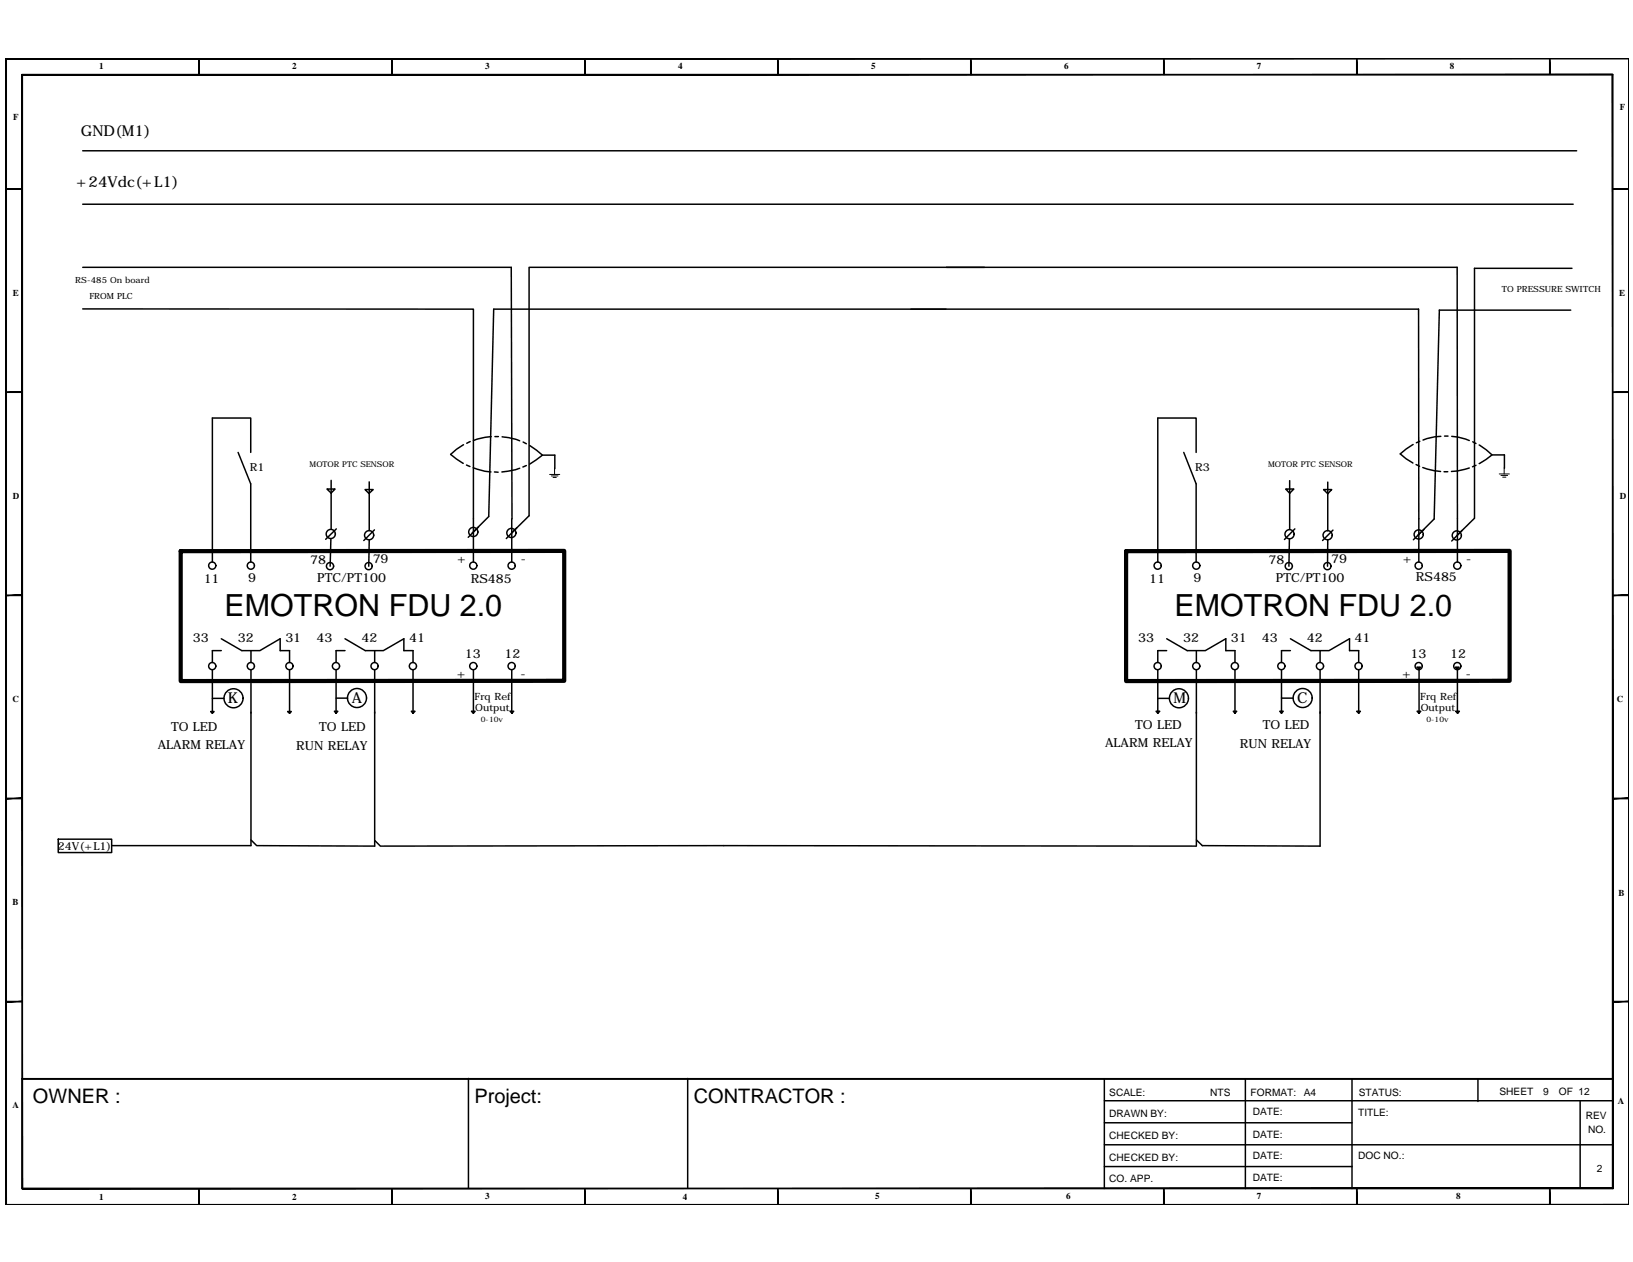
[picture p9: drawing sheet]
<svg xmlns="http://www.w3.org/2000/svg" width="279mm" height="216mm" viewBox="0 0 279 216" stroke-linecap="round" stroke-linejoin="round" font-family="sans-serif">
<!-- layer: FRAME -->
<g fill="#000" stroke="#000" stroke-width=".17">
<path d="M.9 10h277.8zM.9 10.1l277.8-.1z"/>
<path d="M3.7 12.8l.2 190.5v-190.5zM3.7 12.8l.2 190.5h-.2z"/>
<path d="M34 10l.1 2.8v-2.8zM34 10l.1 2.8h-.1z"/>
<path d="M67 10l.1 2.8v-2.8zM67 10l.1 2.8h-.1z"/>
<path d="M100 10l.1 2.8v-2.8zM100 10l.1 2.8h-.1z"/>
<path d="M133 10l.2 2.8v-2.8zM133 10l.2 2.8h-.2z"/>
<path d="M166 10l.2 2.8v-2.8zM166 10l.2 2.8h-.2z"/>
<path d="M199.1 10l.1 2.8v-2.8zM199.1 10l.1 2.8h-.1z"/>
<path d="M232.1 10l.1 2.8v-2.8zM232.1 10l.1 2.8h-.1z"/>
<path d="M265.1 10l.1 2.8v-2.8zM265.1 10l.1 2.8h-.1z"/>
<path d="M3.8 12.8h272.1v-.1zM3.8 12.7h272.1l-272.1 .1z"/>
<path d="M278.7 10v196.1zM278.7 10v196.1z"/>
<path d="M1 32.3v.1l2.8-.1zM1 32.4l2.8-.1v.1z"/>
<path d="M275.9 32.3v.1l2.8-.1zM275.9 32.4l2.8-.1v.1z"/>
<path d="M1 67v.2l2.8-.2zM1 67.2l2.8-.2v.2z"/>
<path d="M275.9 67v.2l2.8-.2zM275.9 67.2l2.8-.2v.2z"/>
<path d="M1 101.8v.1l2.8-.1zM1 101.9l2.8-.1v.1z"/>
<path d="M275.9 101.8v.1l2.8-.1zM275.9 101.9l2.8-.1v.1z"/>
<path d="M1 136.5v.2l2.8-.2zM1 136.7l2.8-.2v.2z"/>
<path d="M275.9 136.5v.2l2.8-.2zM275.9 136.7l2.8-.2v.2z"/>
<path d="M1 171.3v.1l2.8-.1zM1 171.4l2.8-.1v.1z"/>
<path d="M275.9 171.3v.1l2.8-.1zM275.9 171.4l2.8-.1v.1z"/>
<path d="M.9 10v196.1h.2zM.9 10h.2v196.1z"/>
<path d="M3.8 203.3v.1l272.1-.1zM3.8 203.4l272.1-.1v.1z"/>
<path d="M34 203.3l.1 2.8v-2.8zM34 203.3l.1 2.8h-.1z"/>
<path d="M67 203.3l.1 2.8v-2.8zM67 203.3l.1 2.8h-.1z"/>
<path d="M100 203.3l.1 2.8v-2.8zM100 203.3l.1 2.8h-.1z"/>
<path d="M133 203.4v2.7h.2zM133 203.4h.2v2.7z"/>
<path d="M166 203.3l.2 2.8v-2.8zM166 203.3l.2 2.8h-.2z"/>
<path d="M199.1 203.3l.1 2.8v-2.8zM199.1 203.3l.1 2.8h-.1z"/>
<path d="M232.1 203.3l.1 2.8v-2.8zM232.1 203.3l.1 2.8h-.1z"/>
<path d="M265.1 203.3l.1 2.8v-2.8zM265.1 203.3l.1 2.8h-.1z"/>
<path d="M275.9 12.8v190.5h.1zM275.9 12.8h.1v190.5z"/>
<path d="M1 206.1h277.7zM1 206.1h277.7z"/>
</g>
<path d="M3.8 184.5h272.1zM3.8 184.6v18.7M188.9 192.1h42.4M188.9 195.8h86.9M188.9 188.3h86.9M188.9 199.6h42.4M188.9 184.6v18.7" fill="none" stroke="#000" stroke-width=".25"/>
<!-- layer: 0 -->
<g fill="none" stroke="#000" stroke-width=".25">
<path d="M14.2 34.9h255M14.2 25.8h255.6M14.2 52.8l66.8 .1v43.3M14.2 45.7h73.3l.1 43M161.9 45.7h87.4l.1 50.5M168.5 45.7h-78v42.5l-3 3M268.7 53.1h-22.4l-.9 35.7-2.9 2.8M269 45.9h-16.7v42.8l-3 2.9M42.9 77.4v-5.9h-6.6v24.7M79.3 76.1l-1.2 .7-1 .9 2.2 1.6M79.8 79.6l.6 .2M80.4 75.5l-.5 .3"/>
<path d="M84 74.7l-1 .1-2 .6M84.7 74.7h.6M85.9 74.7l1.1 .2 1.9 .5M89.5 75.6l.6 .3M90.1 79.6l-.6 .3M90.6 76.2l2.2 1.7-2.2 1.5M92.8 77.9h2.1v2.3M204.7 77.4v-5.9h-6.6v24.7M241.8 76l-2.2 1.7 1 .8 1.1 .7M242.3 79.5l.6 .3M242.9 75.5l-.6 .2M243.4 80l2 .5 1.1 .2"/>
<path d="M246.5 74.6l-1 .1-2 .6M247.2 74.6h.5M248.4 74.6l1 .2 2 .6M252 75.6l.5 .3M252.5 79.6l-.6 .3M253.1 76.1l2.2 1.7-2.2 1.5M255.3 77.8h2.1v2.3M42.9 82.8v13.4M55.9 83.7h1.4l-.6 .6zM56.6 92.2l-.1 4.7M56.7 82.2v8.3M57.5 90.5l-1.8 1.8"/>
<path d="M62.5 83.7h1.4l-.8 .7zM63.2 92.3l-.1 4.6M63.2 82.4v8.4M64.1 90.6l-1.9 1.9M80.8 91.2l2.8-2.8 .9-35.5h158.2l.1 43.3M81 80l1.9 .6 1.1 .1M81.9 90.1l-1.8 1.8M84.6 80.7l.6 .1M87.6 88.7v7.5M88.4 90.3l-1.8 1.8M88.9 80.1l-.7 .3-2.3 .3M204.7 82.8v13.4"/>
<path d="M220 83.7h1.4l-.7 .7zM220.6 92.2l-.1 4.7M220.7 82.2v8.4M221.5 90.5l-1.7 1.8M226.5 83.7h1.4l-.7 .8zM227.2 92.4l-.1 4.5M227.2 82.5v8.3M228.1 90.7l-1.8 1.8M243.6 90.6l-1.8 1.7M247.1 80.7h.6M250.2 90.7l-1.8 1.9M251.4 80.1l-2 .5-1.1 .1"/>
<path d="M36.3 114.6v7.4M36.3 119.5h2M37.9 111.3h-1.6v2M37.9 109.3l3.5 2h1.5M42.9 111.3h1.6l3.4-2v2h1.6v2M42.9 114.6v30.1h-23.8M42.9 111.3v2M49.5 114.6v7.4M57.5 114.6v7.4M57.5 119.4h2M59 111.3h-1.5v2M59 109.3l3.5 2h1.6"/>
<path d="M64.1 114.6v30.2l-20.2-.1-1-1M64.1 111.3h1.5l3.5-2v2h1.6v2M64.1 111.3v2M70.7 114.6v7.4M81 114.6v7.4M87.6 114.6v7.4M198.1 114.6v7.4M198.1 119.5h2M199.6 111.3h-1.5v2M199.6 109.3l3.5 2h1.6M204.7 111.3h1.5l3.5-2v2h1.6v2M204.7 111.3v2"/>
<path d="M204.7 114.6v30.1M211.3 114.6v7.4M219.3 114.6v7.4M219.3 119.4h1.9M220.8 111.3h-1.5v2M220.8 109.3l3.5 2h1.6M225.9 111.3h1.5l3.5-2v2h1.6v2M225.9 111.3v2M225.9 114.6v30.2l-20.2-.1-1-1M232.5 114.6v7.4M242.4 114.1h.6l-.2 .3zM242.8 114.6v7.4"/>
<path d="M249 114.1h.7l-.3 .3zM249.4 114.6v7.4M36 121.7h.6l-.3 .3zM49.2 121.7h.6l-.3 .3zM57.2 121.7h.6l-.3 .3zM70.4 121.7h.6l-.3 .3zM80.7 121.7h.6l-.3 .3zM87.3 121.7h.6l-.3 .3zM197.8 121.7h.6l-.3 .3zM211 121.7h.6l-.3 .3zM219 121.7h.6l-.3 .3zM232.1 121.7h.7l-.3 .3z"/>
<path d="M242.5 121.7h.6l-.3 .3zM249.1 121.7h.6l-.3 .3zM10 143.6h9.1v2.3h-9.1zM64.1 143.8l1 1h139.6M80.2 184.5v18.8M117.7 184.5v18.8M213.1 184.6v18.7M231.3 184.6v18.7M252.9 184.7v3.7M270.4 188.3v15"/>
<circle cx="36.3" cy="96.8" r=".61"/>
<circle cx="42.9" cy="96.8" r=".61"/>
<circle cx="56.5" cy="96.9" r=".61"/>
<circle cx="56.6" cy="91.3" r=".78"/>
<circle cx="63.1" cy="96.9" r=".61"/>
<circle cx="63.2" cy="91.6" r=".78"/>
<circle cx="81" cy="91" r=".78"/>
<circle cx="81" cy="96.8" r=".61"/>
<circle cx="87.5" cy="91.2" r=".78"/>
<circle cx="87.5" cy="96.8" r=".61"/>
<circle cx="198.1" cy="96.8" r=".61"/>
<circle cx="204.7" cy="96.8" r=".61"/>
<circle cx="220.5" cy="96.9" r=".61"/>
<circle cx="220.6" cy="91.4" r=".78"/>
<circle cx="227.1" cy="96.9" r=".61"/>
<circle cx="227.2" cy="91.6" r=".78"/>
<circle cx="242.7" cy="91.4" r=".78"/>
<circle cx="242.7" cy="96.8" r=".61"/>
<circle cx="249.3" cy="91.6" r=".78"/>
<circle cx="249.3" cy="96.8" r=".61"/>
<circle cx="36.3" cy="114" r=".61"/>
<circle cx="40" cy="119.5" r="1.63"/>
<circle cx="42.9" cy="114" r=".61"/>
<circle cx="49.5" cy="114" r=".61"/>
<circle cx="57.5" cy="114" r=".61"/>
<circle cx="61.1" cy="119.4" r="1.63"/>
<circle cx="64.1" cy="114" r=".61"/>
<circle cx="70.6" cy="114" r=".61"/>
<circle cx="81" cy="114" r=".61"/>
<circle cx="87.5" cy="114" r=".61"/>
<circle cx="198.1" cy="114" r=".61"/>
<circle cx="201.7" cy="119.5" r="1.63"/>
<circle cx="204.7" cy="114" r=".61"/>
<circle cx="211.3" cy="114" r=".61"/>
<circle cx="219.2" cy="114" r=".61"/>
<circle cx="222.9" cy="119.4" r="1.63"/>
<circle cx="225.8" cy="114" r=".61"/>
<circle cx="232.4" cy="114" r=".61"/>
<circle cx="242.7" cy="114" r=".61"/>
<circle cx="249.3" cy="114" r=".61"/>
</g>
<path d="M30.9 94.3l65.6-.1v22.3h-65.6zM192.7 94.3l65.6-.1v22.3h-65.6z" fill="none" stroke="#000" stroke-width=".72"/>
<!-- layer: SHEET -->
<path d="M40.7 77.4l2.2 5.4M202.5 77.4l2.2 5.4" fill="none" stroke="#000" stroke-width=".25"/>
<!-- layer: 0 -->
<path d="M94 81.2h1.8M94.3 81.4h1.2M94.6 81.7h.6M94.9 80.1v1.1M256.5 81.1h1.7M256.8 81.3h1.2M257.1 81.6h.6M257.4 80v1.1" fill="none" stroke="#000" stroke-width=".17"/>
<g font-size="5.2">
<text x="38.4" y="105.4">EMOTRON FDU 2.0</text>
<text x="200.9" y="105.4">EMOTRON FDU 2.0</text>
</g>
<g font-size="3.4">
<text x="5.6" y="188.8">OWNER :</text>
<text x="81.2" y="188.7">Project:</text>
<text x="118.7" y="188.8">CONTRACTOR :</text>
</g>
<g font-size="2.6">
<text x="13.8" y="23.3">GND(M1)</text>
<text x="13.1" y="32">+24Vdc(+L1)</text>
<text x="39" y="120.3">K</text>
<text x="60.2" y="120.3">A</text>
<text x="200.8" y="120.3">M</text>
<text x="221.9" y="120.3">C</text>
</g>
<g font-size="2.1">
<text x="34.9" y="99.7">11</text>
<text x="42.4" y="99.6">9</text>
<text x="53.1" y="96.4">78</text>
<text x="54.3" y="99.5">PTC/PT100</text>
<text x="63.8" y="96.3">79</text>
<text x="78.2" y="96.3">+</text>
<text x="80.5" y="99.8">RS485</text>
<text x="89.1" y="96.2">-</text>
<text x="196.6" y="99.7">11</text>
<text x="204.2" y="99.6">9</text>
<text x="217.1" y="96.4">78</text>
<text x="218.3" y="99.5">PTC/PT100</text>
<text x="227.8" y="96.4">79</text>
<text x="240" y="96.3">+</text>
<text x="242.2" y="99.4">RS485</text>
<text x="250.9" y="96.2">-</text>
<text x="33" y="109.9">33</text>
<text x="40.7" y="109.9">32</text>
<text x="48.8" y="109.9">31</text>
<text x="54.2" y="109.9">43</text>
<text x="61.9" y="109.9">42</text>
<text x="70" y="109.9">41</text>
<text x="79.6" y="112.6">13</text>
<text x="86.3" y="112.6">12</text>
<text x="194.7" y="109.9">33</text>
<text x="202.5" y="109.9">32</text>
<text x="210.6" y="109.9">31</text>
<text x="215.9" y="109.9">43</text>
<text x="223.6" y="109.9">42</text>
<text x="231.7" y="109.9">41</text>
<text x="241.3" y="112.6">13</text>
<text x="248.1" y="112.6">12</text>
<text x="78.2" y="116">+</text>
<text x="89" y="115.9">-</text>
<text x="239.9" y="116">+</text>
<text x="250.8" y="115.9">-</text>
<text x="29.3" y="125">TO LED</text>
<text x="54.6" y="125">TO LED</text>
<text x="194.2" y="124.6">TO LED</text>
<text x="216.1" y="124.6">TO LED</text>
<text x="27" y="128.1">ALARM RELAY</text>
<text x="50.7" y="128.2">RUN RELAY</text>
<text x="189.1" y="127.8">ALARM RELAY</text>
<text x="212.1" y="127.9">RUN RELAY</text>
</g>
<g font-size="1.9">
<text x="42.7" y="80.7">R1</text>
<text x="204.5" y="80.7">R3</text>
<text x="9.9" y="145.4">24V(+L1)</text>
</g>
<g font-size="1.7">
<text x="81.2" y="119.8">Frq Ref</text>
<text x="243" y="119.8">Frq Ref</text>
<text x="81.3" y="121.7">Output</text>
<text x="243.1" y="121.7">Output</text>
<text x="189.8" y="187.4">SCALE:</text>
<text x="189.8" y="191.1">DRAWN BY:</text>
<text x="207.1" y="187.4">NTS</text>
<text x="214" y="187.4">FORMAT:</text>
<text x="214.3" y="190.8">DATE:</text>
<text x="223.1" y="187.4">A4</text>
<text x="232.4" y="190.9">TITLE:</text>
<text x="232.5" y="187.5">STATUS:</text>
<text x="256.6" y="187.3">SHEET</text>
<text x="264" y="187.3">9</text>
<text x="266.7" y="187.3">OF 12</text>
<text x="271.3" y="191.5">REV</text>
<text x="189.8" y="194.9">CHECKED BY:</text>
<text x="214.3" y="194.6">DATE:</text>
<text x="271.7" y="193.9">NO.</text>
<text x="189.8" y="202.2">CO. APP.</text>
<text x="189.8" y="198.6">CHECKED BY:</text>
<text x="214.3" y="202">DATE:</text>
<text x="214.3" y="198.3">DATE:</text>
<text x="232.4" y="198.3">DOC NO.:</text>
<text x="273.2" y="200.4">2</text>
</g>
<g font-size="1.5">
<text x="16.9" y="11.9">1</text>
<text x="50" y="11.9">2</text>
<text x="83" y="11.9">3</text>
<text x="116" y="11.9">4</text>
<text x="149" y="11.9">5</text>
<text x="182" y="11.9">6</text>
<text x="215.1" y="11.9">7</text>
<text x="248.1" y="11.9">8</text>
<text x="2.3" y="20.5">F</text>
<text x="277.2" y="18.9">F</text>
<text x="2.2" y="50.6">E</text>
<text x="12.9" y="48.4">RS-485 On board</text>
<text x="15.3" y="51.1">FROM PLC</text>
<text x="257" y="50">TO PRESSURE SWITCH</text>
<text x="277" y="50.6">E</text>
<text x="2.2" y="85.3">D</text>
<text x="277.1" y="85.3">D</text>
<text x="2.1" y="120.1">C</text>
<text x="276.7" y="120.1">C</text>
<text x="2.1" y="154.8">B</text>
<text x="276.9" y="153.3">B</text>
<text x="2.1" y="189.6">A</text>
<text x="276.8" y="188.9">A</text>
<text x="16.9" y="205.2">1</text>
<text x="50" y="205.2">2</text>
<text x="83" y="205.2">3</text>
<text x="116.8" y="205.2">4</text>
<text x="149.7" y="205.2">5</text>
<text x="182.4" y="205.2">6</text>
<text x="215.1" y="205.2">7</text>
<text x="249.1" y="205.2">8</text>
</g>
<g font-size="1.4">
<text x="53" y="79.9">MOTOR PTC SENSOR</text>
<text x="217" y="79.9">MOTOR PTC SENSOR</text>
</g>
<g font-size="1.3">
<text x="82.3" y="123.5">0-10v</text>
<text x="244.1" y="123.5">0-10v</text>
</g>
</svg>
